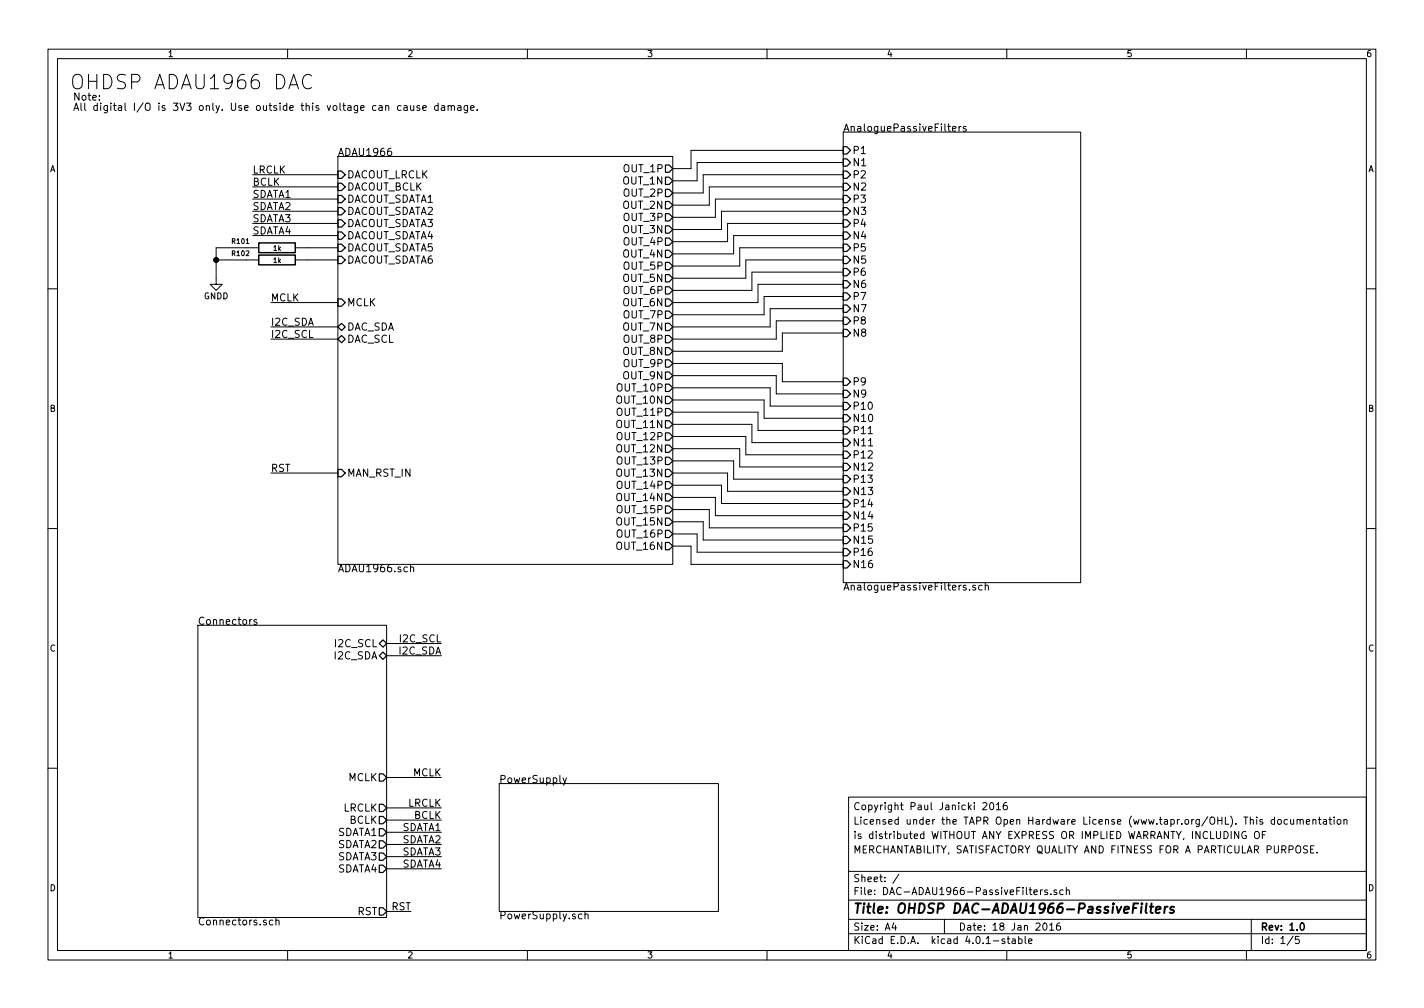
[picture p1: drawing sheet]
EESchema Schematic File Version 2
LIBS:power
LIBS:MyKiCadLibs-Lib
LIBS:DAC-ADAU1966-PassiveFilters-cache
EELAYER 25 0
EELAYER END
$Descr A4 11693 8268
encoding utf-8
Sheet 1 5
Title "OHDSP DAC-ADAU1966-PassiveFilters"
Date "18 Jan 2016"
Rev "1.0"
Comp ""
Comment1 "MERCHANTABILITY, SATISFACTORY QUALITY AND FITNESS FOR A PARTICULAR PURPOSE."
Comment2 "is distributed WITHOUT ANY EXPRESS OR IMPLIED WARRANTY, INCLUDING OF "
Comment3 "Licensed under the TAPR Open Hardware License (www.tapr.org/OHL). This documentation"
Comment4 "Copyright Paul Janicki 2016"
$EndDescr
$Sheet
S 1625 5125 1550 2400
U 5616730E
F0 "Connectors" 60
F1 "Connectors.sch" 60
F2 "I2C_SCL" B R 3175 5275 60 
F3 "I2C_SDA" B R 3175 5375 60 
F4 "RST" O R 3175 7475 60 
F5 "MCLK" O R 3175 6375 60 
F6 "LRCLK" O R 3175 6625 60 
F7 "BCLK" O R 3175 6725 60 
F8 "SDATA1" O R 3175 6825 60 
F9 "SDATA2" O R 3175 6925 60 
F10 "SDATA3" O R 3175 7025 60 
F11 "SDATA4" O R 3175 7125 60 
$EndSheet
$Sheet
S 4100 6425 1800 1050
U 562E6585
F0 "PowerSupply" 60
F1 "PowerSupply.sch" 60
$EndSheet
$Sheet
S 2775 1275 2750 3350
U 563058AB
F0 "ADAU1966" 60
F1 "ADAU1966.sch" 60
F2 "DACOUT_LRCLK" I L 2775 1425 60 
F3 "DACOUT_BCLK" I L 2775 1525 60 
F4 "DACOUT_SDATA1" I L 2775 1625 60 
F5 "DACOUT_SDATA2" I L 2775 1725 60 
F6 "DACOUT_SDATA3" I L 2775 1825 60 
F7 "MCLK" I L 2775 2475 60 
F8 "MAN_RST_IN" I L 2775 3875 60 
F9 "DACOUT_SDATA4" I L 2775 1925 60 
F10 "DACOUT_SDATA5" I L 2775 2025 60 
F11 "DACOUT_SDATA6" I L 2775 2125 60 
F12 "DAC_SDA" B L 2775 2675 60 
F13 "DAC_SCL" B L 2775 2775 60 
F14 "OUT_1P" O R 5525 1375 60 
F15 "OUT_1N" O R 5525 1475 60 
F16 "OUT_2P" O R 5525 1575 60 
F17 "OUT_2N" O R 5525 1675 60 
F18 "OUT_3P" O R 5525 1775 60 
F19 "OUT_3N" O R 5525 1875 60 
F20 "OUT_4P" O R 5525 1975 60 
F21 "OUT_4N" O R 5525 2075 60 
F22 "OUT_5P" O R 5525 2175 60 
F23 "OUT_5N" O R 5525 2275 60 
F24 "OUT_6P" O R 5525 2375 60 
F25 "OUT_6N" O R 5525 2475 60 
F26 "OUT_7P" O R 5525 2575 60 
F27 "OUT_7N" O R 5525 2675 60 
F28 "OUT_8P" O R 5525 2775 60 
F29 "OUT_8N" O R 5525 2875 60 
F30 "OUT_9P" O R 5525 2975 60 
F31 "OUT_9N" O R 5525 3075 60 
F32 "OUT_10P" O R 5525 3175 60 
F33 "OUT_10N" O R 5525 3275 60 
F34 "OUT_11P" O R 5525 3375 60 
F35 "OUT_11N" O R 5525 3475 60 
F36 "OUT_12P" O R 5525 3575 60 
F37 "OUT_12N" O R 5525 3675 60 
F38 "OUT_13P" O R 5525 3775 60 
F39 "OUT_13N" O R 5525 3875 60 
F40 "OUT_14P" O R 5525 3975 60 
F41 "OUT_15P" O R 5525 4175 60 
F42 "OUT_14N" O R 5525 4075 60 
F43 "OUT_15N" O R 5525 4275 60 
F44 "OUT_16P" O R 5525 4375 60 
F45 "OUT_16N" O R 5525 4475 60 
$EndSheet
Text Label 3625 5375 2    59   ~ 0
I2C_SDA
Text Label 3625 5275 2    59   ~ 0
I2C_SCL
Text Label 2225 2775 0    59   ~ 0
I2C_SCL
Text Label 2225 2675 0    59   ~ 0
I2C_SDA
Text Label 3375 7475 2    59   ~ 0
RST
Text Label 2225 3875 0    59   ~ 0
RST
$Comp
L R R101
U 1 1
P 2275 2025
F 0 "R101" V 2225 1725 40  0000 C CNN
F 1 "1k" V 2282 2026 40  0000 C CNN
F 2 "MyKiCadLibs-Footprints:SMD-0805" V 2205 2025 30  0001 C CNN
F 3 "" H 2275 2025 30  0000 C CNN
	1    2275 2025
	0    1    1    0   
$EndComp
$Comp
L R R102
U 1 1
P 2275 2125
F 0 "R102" V 2225 1825 40  0000 C CNN
F 1 "1k" V 2282 2126 40  0000 C CNN
F 2 "MyKiCadLibs-Footprints:SMD-0805" V 2205 2125 30  0001 C CNN
F 3 "" H 2275 2125 30  0000 C CNN
	1    2275 2125
	0    1    1    0   
$EndComp
$Comp
L GNDD #PWR01
U 1 1
P 1775 2275
F 0 "#PWR01" H 1775 2025 50  0001 C CNN
F 1 "GNDD" H 1775 2125 50  0000 C CNN
F 2 "" H 1775 2275 60  0000 C CNN
F 3 "" H 1775 2275 60  0000 C CNN
	1    1775 2275
	1    0    0    -1  
$EndComp
Text Label 3625 6625 2    59   ~ 0
LRCLK
Text Label 3625 6725 2    59   ~ 0
BCLK
Text Label 3625 6825 2    59   ~ 0
SDATA1
Text Label 3625 6925 2    59   ~ 0
SDATA2
Text Label 3625 7025 2    59   ~ 0
SDATA3
Text Label 3625 7125 2    59   ~ 0
SDATA4
Text Label 2075 1425 0    59   ~ 0
LRCLK
Text Label 2075 1525 0    59   ~ 0
BCLK
Text Label 2075 1625 0    59   ~ 0
SDATA1
Text Label 2075 1725 0    59   ~ 0
SDATA2
Text Label 2075 1825 0    59   ~ 0
SDATA3
Text Label 2075 1925 0    59   ~ 0
SDATA4
Text Label 3625 6375 2    59   ~ 0
MCLK
Text Label 2225 2475 0    59   ~ 0
MCLK
Wire Wire Line
	3625 5375 3175 5375
Wire Wire Line
	3625 5275 3175 5275
Wire Wire Line
	2225 2675 2775 2675
Wire Wire Line
	2775 2775 2225 2775
Wire Wire Line
	2225 3875 2775 3875
Wire Wire Line
	3375 7475 3175 7475
Wire Wire Line
	1775 2025 1775 2275
Wire Wire Line
	1775 2125 2025 2125
Wire Wire Line
	1775 2025 2025 2025
Connection ~ 1775 2125
Wire Wire Line
	2525 2025 2775 2025
Wire Wire Line
	2775 2125 2525 2125
Wire Wire Line
	2075 1925 2775 1925
Wire Wire Line
	2775 1825 2075 1825
Wire Wire Line
	2075 1725 2775 1725
Wire Wire Line
	2775 1625 2075 1625
Wire Wire Line
	2075 1525 2775 1525
Wire Wire Line
	2775 1425 2075 1425
Wire Wire Line
	3625 6375 3175 6375
Wire Wire Line
	3625 6625 3175 6625
Wire Wire Line
	3175 6725 3625 6725
Wire Wire Line
	3625 6825 3175 6825
Wire Wire Line
	3175 6925 3625 6925
Wire Wire Line
	3625 7025 3175 7025
Wire Wire Line
	3175 7125 3625 7125
Wire Wire Line
	2225 2475 2775 2475
Wire Wire Line
	5525 1375 5675 1375
Wire Wire Line
	5675 1375 5675 1225
Wire Wire Line
	5675 1225 6925 1225
Wire Wire Line
	6925 1325 5725 1325
Wire Wire Line
	5725 1325 5725 1475
Wire Wire Line
	5725 1475 5525 1475
Wire Wire Line
	5525 1575 5775 1575
Wire Wire Line
	5775 1575 5775 1425
Wire Wire Line
	5775 1425 6925 1425
Wire Wire Line
	5825 1525 6925 1525
Wire Wire Line
	5825 1525 5825 1675
Wire Wire Line
	5825 1675 5525 1675
Wire Wire Line
	5525 1775 5875 1775
Wire Wire Line
	5875 1775 5875 1625
Wire Wire Line
	5875 1625 6925 1625
Wire Wire Line
	6925 1725 5925 1725
Wire Wire Line
	5925 1725 5925 1875
Wire Wire Line
	5925 1875 5525 1875
Wire Wire Line
	5525 1975 5975 1975
Wire Wire Line
	5975 1975 5975 1825
Wire Wire Line
	5975 1825 6925 1825
Wire Wire Line
	6925 1925 6025 1925
Wire Wire Line
	6025 1925 6025 2075
Wire Wire Line
	6025 2075 5525 2075
Wire Wire Line
	5525 2175 6075 2175
Wire Wire Line
	6075 2175 6075 2025
Wire Wire Line
	6075 2025 6925 2025
Wire Wire Line
	6925 2125 6125 2125
Wire Wire Line
	6125 2125 6125 2275
Wire Wire Line
	6125 2275 5525 2275
Wire Wire Line
	5525 2375 6175 2375
Wire Wire Line
	6175 2375 6175 2225
Wire Wire Line
	6175 2225 6925 2225
Wire Wire Line
	6925 2325 6225 2325
Wire Wire Line
	6225 2325 6225 2475
Wire Wire Line
	6225 2475 5525 2475
Wire Wire Line
	5525 2575 6275 2575
Wire Wire Line
	6275 2575 6275 2425
Wire Wire Line
	6275 2425 6925 2425
Wire Wire Line
	6925 2525 6325 2525
Wire Wire Line
	6325 2525 6325 2675
Wire Wire Line
	6325 2675 5525 2675
Wire Wire Line
	5525 2775 6375 2775
Wire Wire Line
	6375 2775 6375 2625
Wire Wire Line
	6375 2625 6925 2625
Wire Wire Line
	6925 2725 6425 2725
Wire Wire Line
	6425 2725 6425 2875
Wire Wire Line
	6425 2875 5525 2875
Wire Wire Line
	5525 4475 5675 4475
Wire Wire Line
	5675 4475 5675 4625
Wire Wire Line
	5675 4625 6925 4625
Wire Wire Line
	5525 4375 5725 4375
Wire Wire Line
	5725 4375 5725 4525
Wire Wire Line
	5725 4525 6925 4525
Wire Wire Line
	6925 4425 5775 4425
Wire Wire Line
	5775 4425 5775 4275
Wire Wire Line
	5775 4275 5525 4275
Wire Wire Line
	5525 4175 5825 4175
Wire Wire Line
	5825 4175 5825 4325
Wire Wire Line
	5825 4325 6925 4325
Wire Wire Line
	6925 4225 5875 4225
Wire Wire Line
	5875 4225 5875 4075
Wire Wire Line
	5875 4075 5525 4075
Wire Wire Line
	5525 3975 5925 3975
Wire Wire Line
	5925 3975 5925 4125
Wire Wire Line
	5925 4125 6925 4125
Wire Wire Line
	6925 4025 5975 4025
Wire Wire Line
	5975 4025 5975 3875
Wire Wire Line
	5975 3875 5525 3875
Wire Wire Line
	5525 3775 6025 3775
Wire Wire Line
	6025 3775 6025 3925
Wire Wire Line
	6025 3925 6925 3925
Wire Wire Line
	6925 3825 6075 3825
Wire Wire Line
	6075 3825 6075 3675
Wire Wire Line
	6075 3675 5525 3675
Wire Wire Line
	5525 3575 6125 3575
Wire Wire Line
	6125 3575 6125 3725
Wire Wire Line
	6125 3725 6925 3725
Wire Wire Line
	6925 3625 6175 3625
Wire Wire Line
	6175 3625 6175 3475
Wire Wire Line
	6175 3475 5525 3475
Wire Wire Line
	5525 3375 6225 3375
Wire Wire Line
	6225 3375 6225 3525
Wire Wire Line
	6225 3525 6925 3525
Wire Wire Line
	6925 3425 6275 3425
Wire Wire Line
	6275 3425 6275 3275
Wire Wire Line
	6275 3275 5525 3275
Wire Wire Line
	5525 3175 6325 3175
Wire Wire Line
	6325 3175 6325 3325
Wire Wire Line
	6325 3325 6925 3325
Wire Wire Line
	6925 3225 6375 3225
Wire Wire Line
	6375 3225 6375 3075
Wire Wire Line
	6375 3075 5525 3075
Wire Wire Line
	5525 2975 6425 2975
Wire Wire Line
	6425 2975 6425 3125
Wire Wire Line
	6425 3125 6925 3125
$Sheet
S 6925 1075 1950 3700
U 5633C57F
F0 "AnaloguePassiveFilters" 60
F1 "AnaloguePassiveFilters.sch" 60
F2 "P1" I L 6925 1225 60 
F3 "N1" I L 6925 1325 60 
F4 "P2" I L 6925 1425 60 
F5 "N2" I L 6925 1525 60 
F6 "P3" I L 6925 1625 60 
F7 "N3" I L 6925 1725 60 
F8 "P4" I L 6925 1825 60 
F9 "N4" I L 6925 1925 60 
F10 "P5" I L 6925 2025 60 
F11 "N5" I L 6925 2125 60 
F12 "P6" I L 6925 2225 60 
F13 "N6" I L 6925 2325 60 
F14 "P7" I L 6925 2425 60 
F15 "N7" I L 6925 2525 60 
F16 "P8" I L 6925 2625 60 
F17 "N8" I L 6925 2725 60 
F18 "P9" I L 6925 3125 60 
F19 "N9" I L 6925 3225 60 
F20 "P10" I L 6925 3325 60 
F21 "N10" I L 6925 3425 60 
F22 "P11" I L 6925 3525 60 
F23 "N11" I L 6925 3625 60 
F24 "P12" I L 6925 3725 60 
F25 "N12" I L 6925 3825 60 
F26 "P13" I L 6925 3925 60 
F27 "N13" I L 6925 4025 60 
F28 "P14" I L 6925 4125 60 
F29 "N14" I L 6925 4225 60 
F30 "P15" I L 6925 4325 60 
F31 "N15" I L 6925 4425 60 
F32 "P16" I L 6925 4525 60 
F33 "N16" I L 6925 4625 60 
$EndSheet
Text Notes 575  725  0    118  ~ 0
OHDSP ADAU1966 DAC
Text Notes 600  900  0    60   ~ 0
Note:\nAll digital I/O is 3V3 only. Use outside this voltage can cause damage.
$EndSCHEMATC
